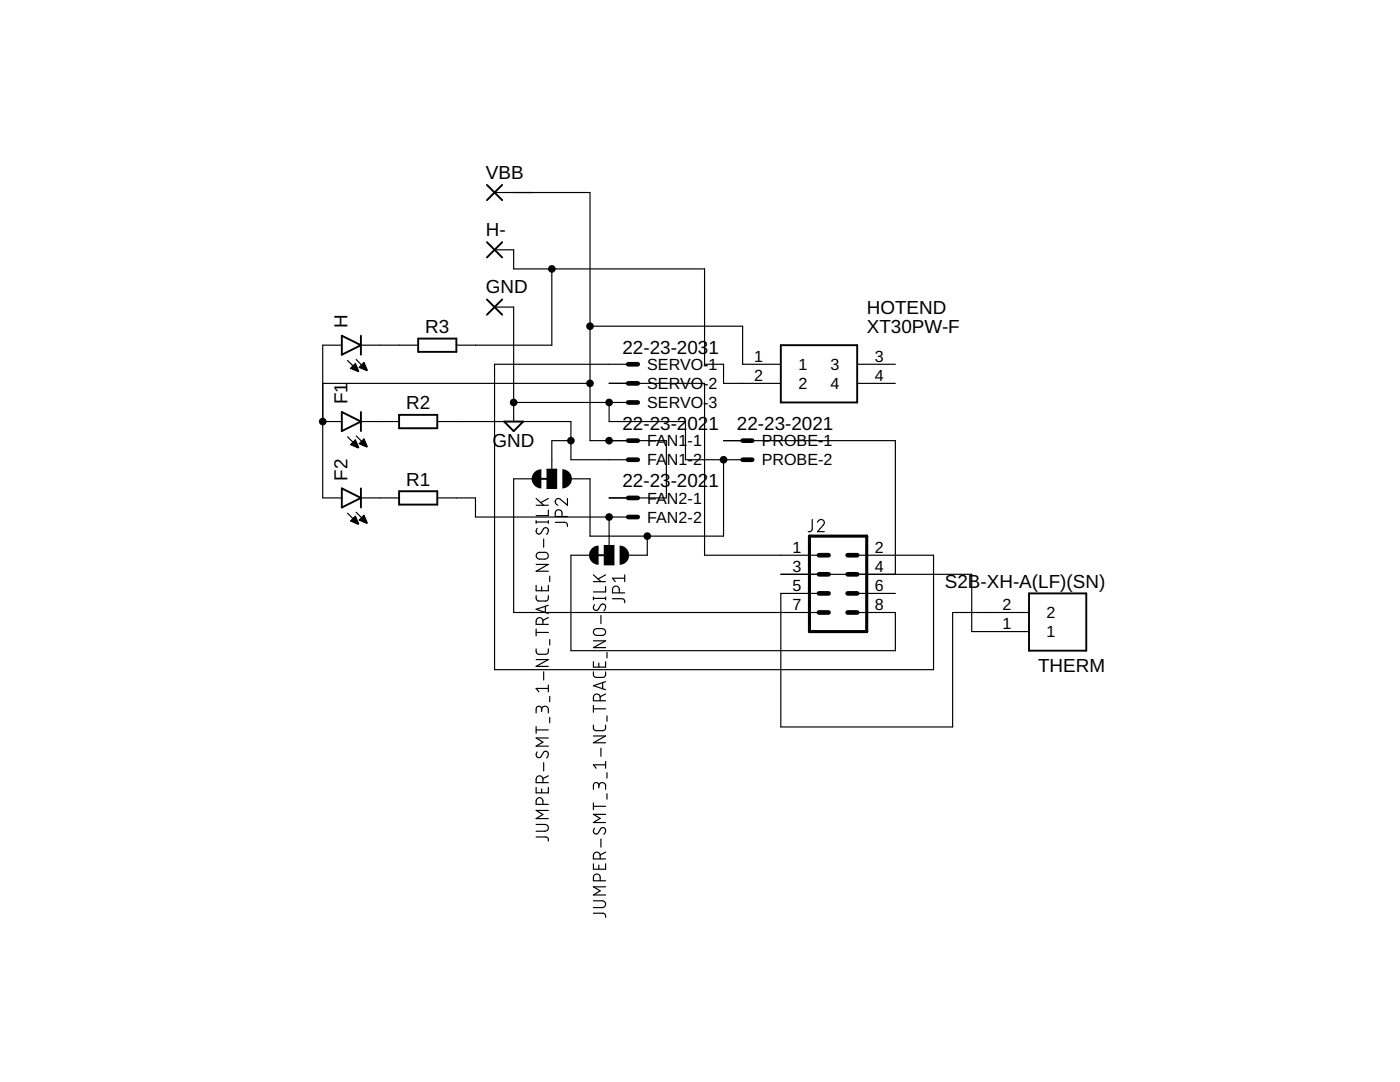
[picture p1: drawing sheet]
<svg xmlns="http://www.w3.org/2000/svg" width="279mm" height="216mm" viewBox="0 0 279 216" stroke-linecap="round" stroke-linejoin="round" font-family="sans-serif">
<g fill="none" stroke="#000" stroke-width=".23">
<path d="M98.7 38.4h19.1v49.5h15.2v11.5h-11.4M98.7 49.8h3.8v3.9h38.1v19h3.8v3.8h11.4M110.1 53.7v15.2h-19M64.4 76.5h53.4M68.2 68.9h-3.8v30.5h3.8M69.4 71.9l2.1 2.1M71.1 71.7l2.1 2.1M72 68.9h11.5M98.7 61.3h3.8v22.8M117.8 65.1h30.4v7.6h7.6M121.6 76.5h19v34.3h22.8M125.4 72.7h-26.7v60.9h87.6v-22.8h-15.2"/>
<path d="M171.1 72.7h7.6M171.1 76.5h7.6M64.4 84.1h3.8M69.4 87.2l2.1 2.1M71.1 87l2.1 2.1M72 99.4h7.7M72 84.1h7.7M87.3 84.1h26.6v7.6h11.5M87.3 99.4h7.6v3.8h30.5M102.5 80.3h22.9M106.3 95.5h-3.8v26.7h60.9M107 99.5l1.5 1.3"/>
<path d="M109.2 93.6h1.9v3.9h-1.9zM109.4 99.5l-1.5 .8M113.2 99.5v1.3l-1.3-1.1a.66 .66 0 0 0-1.1 .2 .66 .66 0 0 0 .6 .9M113.9 87.9h-3.8v5.7M121.6 80.3v3.8h15.2v7.6h11.4M144.4 87.9h34.3v26.7M144.4 91.7v15.3h-26.6v-11.5h-3.9M69.4 102.4l2.1 2.1M71.1 102.2l2.1 2.1M107 118.9l.1 .8 .4 .2 1.7-.1 .2-.3v-.6M107 116.8v1.1h2.4v-1.1M107 103.9v.5"/>
<path d="M107 112.6h2.4l-2.4 1.4h2.4M107 104.2h2.4M107 100.8h2.4M107.1 110.5l.4-.3h1.3a.68 .68 0 0 1 .6 .7 .68 .68 0 0 1-.6 .7h-1.1l-.4-.2-.3-.5zM107.2 105.4a.61 .61 0 0 0-.1 .9 .61 .61 0 0 0 .9 0l.4-.7a.57 .57 0 0 1 .9-.2 .57 .57 0 0 1 0 .9l-.2 .3M108.1 117.1v.8M108.5 107.6v1.6M109.4 101.8v1.1h-2.4M109.4 103.9v.5M109.7 115v1M110.8 104.2h2.1l.3 .3v.6M112.2 103.1v-.7a.68 .68 0 0 0-.7-.7 .68 .68 0 0 0-.7 .7v.7h2.4"/>
<path d="M117.8 110.8h-3.9v19h64.8v-7.6h-7.6M118.4 119.1v.6M118.4 119.4h2.5M118.4 116.1h2.5M118.4 114.7l1.5 1.4M120.6 108.9h1.9v3.8h-1.9zM120.9 117v1.1h-2.5M120.9 119.1v.6M120.9 114.7l-1.5 .8M121.6 103.2v5.7M122.2 119.5h2.1l.4 .3v.5M123.6 118.3v-.7a.68 .68 0 0 0-.7-.7 .68 .68 0 0 0-.7 .7v.7h2.5"/>
<path d="M124.7 114.7v1.4M124.7 115.4h-2.5l.6 .7M129.2 107v3.8h-3.8M155.8 114.6h38.1v11.4h11.5M162.1 103.7v2l-.2 .3-.6 .1M163.2 104.2a.67 .67 0 0 1 .9-.5 .67 .67 0 0 1 .2 1.1l-1.1 1.3h1.3M163.4 118.4h-7.6v26.7h34.3v-22.9h15.3M171.1 118.4h7.6M107 129.5l.1 .8 .4 .3 1.7-.1 .2-.3v-.7M107 125.5v1.4M107 131.6h2.4l-2.4 1.4h2.4M107 126.2h2.4"/>
<path d="M108.4 124.6v-.7a.68 .68 0 0 0-.7-.7 .68 .68 0 0 0-.7 .7v.7h2.4M108.5 134v1.7M108.8 121v1.2M109.4 136.7v1.3M109.4 137.4h-2.4l.5 .6M109.4 123.2l-1 .6M109.4 120.8l-2.4 .8 2.4 .8M109.7 127.6v1.1M109.7 138.9v1.1M118.4 134.1v.7l.6 .4 1.6-.1 .2-.3 .1-.7M118.4 132v1.1h2.5v-1.1M118.4 127.9h2.5l-2.5 1.3h2.5"/>
<path d="M118.6 120.6a.61 .61 0 0 0-.1 1 .61 .61 0 0 0 .9-.1l.4-.7a.58 .58 0 0 1 .9-.1 .58 .58 0 0 1 .1 .8l-.3 .4M118.7 125.6l1.5-.2a.68 .68 0 0 1 .7 .7 .68 .68 0 0 1-.7 .7h-1.1a.68 .68 0 0 1-.6-.5 .68 .68 0 0 1 .2-.7zM119.5 132.3v.8M119.8 139.8v-.7a.68 .68 0 0 0-.7-.6 .68 .68 0 0 0-.7 .6v.7h2.5M119.9 122.8v1.6M120.3 136.2v1.2M120.9 138.5l-1.1 .5M120.9 136l-2.5 .8 2.5 .8M121.1 130.2v1.1M107 157.1v1.1h2.4v-1.1M107 145v1.3M107 145.6h2.4"/>
<path d="M107.2 150a.61 .61 0 0 0-.1 .9 .61 .61 0 0 0 .9 0l.4-.7a.57 .57 0 0 1 .9-.2 .57 .57 0 0 1 0 .9l-.2 .4M108.1 141.6a.67 .67 0 0 1 .7-.7 .67 .67 0 0 1 .6 .7v.7M108.1 142v-.5a.55 .55 0 0 0-.6-.6 .55 .55 0 0 0-.5 .6v.8M108.1 157.4v.8M108.4 156.2v-.7a.68 .68 0 0 0-.7-.7 .68 .68 0 0 0-.7 .7v.7h2.4M108.5 152.2v1.6M109.4 154.8l-1 .5M109.4 147.3h-2.4l1.4 .8-1.4 .8h2.4M109.7 143.2v1M118.4 144.7v.7l.6 .4 1.6-.1 .2-.3 .1-.7M118.4 140.8v1.3M118.4 146.9h2.5l-2.5 1.3h2.5"/>
<path d="M118.4 141.4h2.5M119.5 156.8a.68 .68 0 0 1 .7-.7 .68 .68 0 0 1 .7 .7v.7M119.5 157.2v-.5a.54 .54 0 0 0-.5-.6 .54 .54 0 0 0-.6 .6v.8M119.9 149.3v1.6M120.9 151.9v1.4M120.9 152.6h-2.5l.6 .7M121.1 142.8v1.1M121.1 154.2v1.1M121.1 158.4v1.1M107 167h2.1l.2 .2 .1 .6M107 164.5h1.8a.68 .68 0 0 1 .6 .7 .68 .68 0 0 1-.6 .7h-1.8M108.4 160.5v-.7a.68 .68 0 0 0-.7-.6 .68 .68 0 0 0-.7 .6v.7h2.4"/>
<path d="M109.4 161.7h-2.4l1.4 .8-1.4 .8h2.4M118.4 179.7h1.8a.68 .68 0 0 1 .7 .7 .68 .68 0 0 1-.7 .7h-1.8M118.4 172.4v1h2.5v-1M118.4 160.2v1.4M118.4 160.9h2.5M118.6 165.3a.6 .6 0 0 0-.1 .9 .6 .6 0 0 0 .9-.1l.4-.7a.59 .59 0 0 1 .9-.1 .59 .59 0 0 1 .1 .8l-.3 .4M119.5 172.6v.8M119.8 175.7v-.6a.68 .68 0 0 0-.7-.7 .68 .68 0 0 0-.7 .7v.6h2.5M119.8 171.4v-.7a.68 .68 0 0 0-.7-.7 .68 .68 0 0 0-.7 .7v.7h2.5M119.9 167.4v1.6M120.9 177h-2.5l1.4 .8-1.4 .8h2.5M120.9 170l-1.1 .6"/>
<path d="M120.9 162.5h-2.5l1.4 .8-1.4 .8h2.5M118.4 182.2l2.1 .1 .3 .3 .1 .4"/>
</g>
<g fill="none" stroke="#000" stroke-width=".38">
<path d="M97.2 36.9l3 3M100.2 36.9l-3 3M97.2 48.3l3 3.1M97.2 59.8l3 3M100.2 48.3l-3 3.1M100.2 59.8l-3 3M68.2 67l3.8 1.9-3.8 1.9zM72 67v3.8M83.5 67.6h7.6v2.6h-7.6zM155.8 68.9h15.3v11.4h-15.3zM68.2 97.5l3.8 1.9-3.8 1.9zM68.2 82.2l3.8 1.9-3.8 1.9z"/>
<path d="M72 82.2v3.8M72 97.5v3.8M79.7 98h7.6v2.7h-7.6zM79.7 82.8h7.6v2.6h-7.6zM100.6 84.1h3.8l-1.9 1.9zM106.3 95.5h3.8M117.8 110.8h3.8M205.4 118.4h11.4v11.4h-11.4z"/>
</g>
<g fill="none" stroke="#000" stroke-width=".93">
<path d="M125.4 72.7h1.9M125.4 76.5h1.9M125.4 80.3h1.9M125.4 87.9h1.9M125.4 91.7h1.9M125.4 99.4h1.9M148.2 87.9h1.9M148.2 91.7h1.9M125.4 103.2h1.9M163.4 118.4h2M163.4 114.6h2M163.4 110.8h2"/>
<path d="M169.2 118.4h1.9M169.2 114.6h1.9M169.2 110.8h1.9M163.4 122.2h2M169.2 122.2h1.9"/>
</g>
<g fill="#000">
<path d="M106.7 94.1l.7-.4 .6-.1v3.9a1.9 1.9 0 0 1-1.8-1.3 1.9 1.9 0 0 1 .5-2.1z" fill-rule="evenodd"/>
<path d="M109.2 93.6h1.9v3.9h-1.9z" fill-rule="evenodd"/>
<path d="M112.2 93.6a1.9 1.9 0 0 1 1.9 1.9 1.9 1.9 0 0 1-1.9 2z" fill-rule="evenodd"/>
<path d="M118.2 109.4l.7-.4 .6-.1v3.8a1.9 1.9 0 0 1-1.8-1.2 1.9 1.9 0 0 1 .5-2.1z" fill-rule="evenodd"/>
<path d="M120.6 108.9h1.9v3.8h-1.9z" fill-rule="evenodd"/>
<path d="M123.7 108.9a1.9 1.9 0 0 1 1.9 1.9 1.9 1.9 0 0 1-1.9 1.9z" fill-rule="evenodd"/>
<circle cx="110.1" cy="53.7" r=".76"/>
<circle cx="117.8" cy="65.1" r=".76"/>
<circle cx="117.8" cy="76.5" r=".76"/>
<circle cx="64.4" cy="84.1" r=".76"/>
<circle cx="102.5" cy="80.3" r=".76"/>
<circle cx="113.9" cy="87.9" r=".76"/>
<circle cx="121.6" cy="87.9" r=".76"/>
<circle cx="121.6" cy="80.3" r=".76"/>
<circle cx="144.4" cy="91.7" r=".76"/>
<circle cx="121.6" cy="103.2" r=".76"/>
<circle cx="129.2" cy="107" r=".76"/>
</g>
<g fill="#000">
<path d="M109.4 53.7a.76 .76 0 0 1 1.5 0 .76 .76 0 0 1-1.5 0zM109.4 53.7a.76 .76 0 0 0 1.5 0 .76 .76 0 0 0-1.5 0z"/>
<path d="M117 65.1a.76 .76 0 0 1 1.5 0 .76 .76 0 0 1-1.5 0zM117 65.1a.76 .76 0 0 0 1.5 0 .76 .76 0 0 0-1.5 0z"/>
<path d="M117 76.5a.76 .76 0 0 1 1.5 0 .76 .76 0 0 1-1.5 0zM117 76.5a.76 .76 0 0 0 1.5 0 .76 .76 0 0 0-1.5 0z"/>
<path d="M63.6 84.1a.8 .8 0 0 1 1.6 0 .8 .8 0 0 1-1.6 0zM63.6 84.1a.8 .8 0 0 0 1.6 0 .8 .8 0 0 0-1.6 0z"/>
<path d="M101.7 80.3a.8 .8 0 0 1 1.6 0 .8 .8 0 0 1-1.6 0zM101.7 80.3a.8 .8 0 0 0 1.6 0 .8 .8 0 0 0-1.6 0z"/>
<path d="M106.7 94.1l.7-.4 .6-.1v3.9h-.2a1.92 1.92 0 0 1-1.5-2.7zM106.7 94.1l-.5 1 .1 1.2 .8 .9 .9 .3v-3.9l-.6 .1z"/>
<path d="M109.2 93.6h1.9v3.9h-1.9zM109.2 93.6v3.9h1.9v-3.9z"/>
<path d="M112.2 93.6h.2a1.91 1.91 0 0 1 1.7 2 1.91 1.91 0 0 1-1.9 1.9zM112.2 93.6v3.9h.2l.8-.3 .6-.5 .3-1.2-.1-.7-.5-.7-.7-.4z"/>
<path d="M113.2 87.9a.76 .76 0 0 1 1.5 0 .76 .76 0 0 1-1.5 0zM113.2 87.9a.76 .76 0 0 0 1.5 0 .76 .76 0 0 0-1.5 0z"/>
<path d="M120.8 80.3a.76 .76 0 0 1 1.5 0 .76 .76 0 0 1-1.5 0zM120.8 80.3a.76 .76 0 0 0 1.5 0 .76 .76 0 0 0-1.5 0z"/>
<path d="M120.8 87.9a.76 .76 0 0 1 1.5 0 .76 .76 0 0 1-1.5 0zM120.8 87.9a.76 .76 0 0 0 1.5 0 .76 .76 0 0 0-1.5 0z"/>
<path d="M143.6 91.7a.8 .8 0 0 1 1.6 0 .8 .8 0 0 1-1.6 0zM143.6 91.7a.8 .8 0 0 0 1.6 0 .8 .8 0 0 0-1.6 0z"/>
<path d="M118.2 109.4l.7-.4 .6-.1v3.8h-.2a1.92 1.92 0 0 1-1.6-2.7zM118.2 109.4l-.6 1 .1 1.2 .8 .8 1 .3v-3.8l-.6 .1z"/>
<path d="M120.6 108.9h1.9v3.8h-1.9zM120.6 108.9v3.8h1.9v-3.8z"/>
<path d="M120.8 103.2a.76 .76 0 0 1 1.5 0 .76 .76 0 0 1-1.5 0zM120.8 103.2a.76 .76 0 0 0 1.5 0 .76 .76 0 0 0-1.5 0z"/>
<path d="M123.7 108.9h.1a1.79 1.79 0 0 1 1.4 .8 1.93 1.93 0 0 1 .3 1.5 1.87 1.87 0 0 1-.9 1.2l-.9 .3zM123.7 108.9v3.8h.1l.8-.3 .6-.5 .4-1.1-.2-.8-.5-.6-.7-.4z"/>
<path d="M128.4 107a.76 .76 0 0 1 1.5 0 .76 .76 0 0 1-1.5 0zM128.4 107a.76 .76 0 0 0 1.5 0 .76 .76 0 0 0-1.5 0z"/>
</g>
<path d="M161.5 107h11.5v19h-11.5z" fill="none" stroke="#000" stroke-width=".61"/>
<g fill="#000" stroke="#000" stroke-width=".2">
<path d="M69.9 73.5l1-1 .7 1.6-.1 .1z" fill-rule="evenodd"/>
<path d="M71.6 73.3l1-1 .7 1.6-.1 .1z" fill-rule="evenodd"/>
<path d="M69.9 88.7l1-1 .7 1.6-.1 .1z" fill-rule="evenodd"/>
<path d="M71.6 88.5l1-1 .7 1.6-.1 .1z" fill-rule="evenodd"/>
<path d="M69.9 104l1-1 .7 1.5-.1 .1z" fill-rule="evenodd"/>
<path d="M71.6 103.8l1-1 .7 1.5-.1 .1z" fill-rule="evenodd"/>
</g>
<g font-size="3.8">
<text x="97" y="35.6">VBB</text>
<text x="97" y="47.1">H-</text>
<text x="97" y="58.5">GND</text>
<text x="69.4" y="65.5" transform="rotate(-90 69.4 65.5)">H</text>
<text x="173" y="62.6">HOTEND</text>
<text x="84.9" y="66.4">R3</text>
<text x="124.2" y="70.6">22-23-203</text>
<text x="141.4" y="70.6">1</text>
<text x="173" y="66.4">XT30PW-F</text>
<text x="69.4" y="80.7" transform="rotate(-90 69.4 80.7)">F1</text>
<text x="81.1" y="81.6">R2</text>
<text x="98.3" y="89.3">GND</text>
<text x="124.2" y="85.8">22-23-2</text>
<text x="137.2" y="85.8">02</text>
<text x="141.4" y="85.8">1</text>
<text x="147.1" y="85.8">22-23-2021</text>
<text x="69.4" y="95.9" transform="rotate(-90 69.4 95.9)">F2</text>
<text x="81.1" y="96.9">R1</text>
<text x="124.2" y="97.3">22-23</text>
<text x="133.9" y="97.3">-202</text>
<text x="141.4" y="97.3">1</text>
<text x="188.5" y="117.3">S2B-XH-A(LF)(SN)</text>
<text x="207.2" y="134">THERM</text>
</g>
<g font-size="3.2">
<text x="129.2" y="73.8">SERVO-1</text>
<text x="129.2" y="77.6">SERVO-</text>
<text x="141.4" y="77.6">2</text>
<text x="150.5" y="72.2">1</text>
<text x="150.5" y="76">2</text>
<text x="159.3" y="73.8">1</text>
<text x="159.3" y="77.6">2</text>
<text x="165.8" y="73.8">3</text>
<text x="165.8" y="77.6">4</text>
<text x="174.6" y="72.2">3</text>
<text x="174.6" y="76">4</text>
<text x="129.2" y="81.5">SERVO-</text>
<text x="141.4" y="81.5">3</text>
<text x="129.2" y="89.1">FA</text>
<text x="133.1" y="89.1">N1</text>
<text x="137.2" y="89.1">-1</text>
<text x="152" y="89.1">PROBE-1</text>
<text x="129.2" y="92.9">FA</text>
<text x="133.1" y="92.9">N1-2</text>
<text x="152" y="92.9">PROBE-2</text>
<text x="129.2" y="100.5">FAN2-1</text>
<text x="129.2" y="104.3">FAN2-2</text>
<text x="158.2" y="110.2">1</text>
<text x="174.6" y="110.2">2</text>
<text x="158.2" y="114.1">3</text>
<text x="158.2" y="117.9">5</text>
<text x="174.6" y="114.1">4</text>
<text x="174.6" y="117.9">6</text>
<text x="158.2" y="121.7">7</text>
<text x="174.6" y="121.7">8</text>
<text x="200" y="125.5">1</text>
<text x="200" y="121.7">2</text>
<text x="208.9" y="123.4">2</text>
<text x="208.9" y="127.2">1</text>
</g>
</svg>
